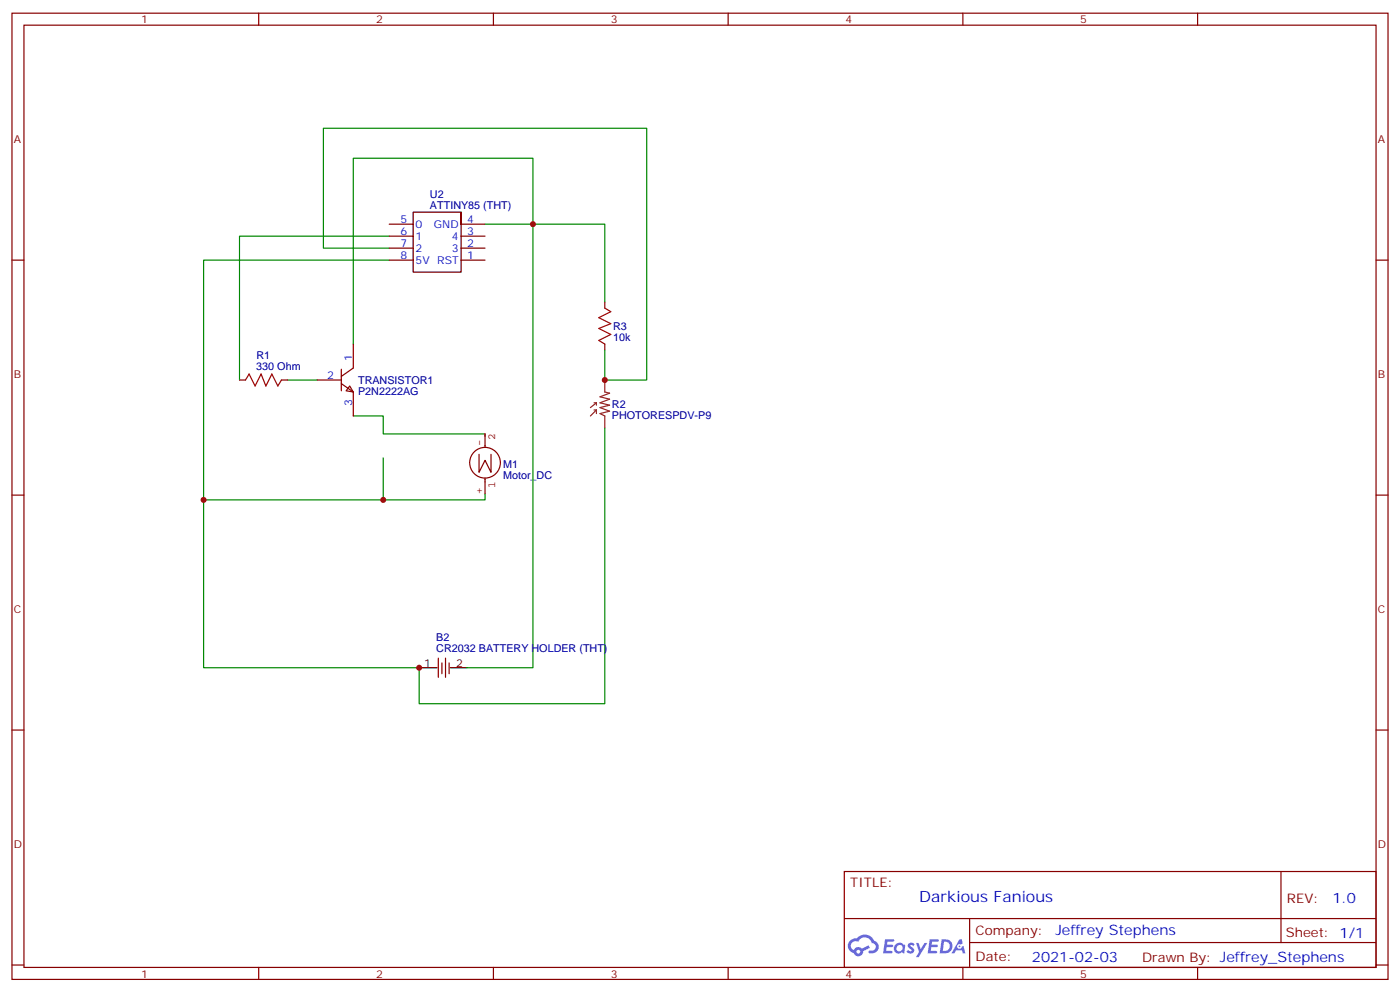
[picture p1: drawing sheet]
<svg xmlns="http://www.w3.org/2000/svg" width="412mm" height="292mm" viewBox="0 0 412 292" stroke-linecap="round" stroke-linejoin="round" font-family="sans-serif">
<g fill="none" stroke="#870000" stroke-width=".35">
<path d="M3.5 3.9h405.4v284.3h-405.4zM7.1 7.4h398.2v277.3h-398.2zM76.2 3.9v3.5M145.3 3.9v3.5M214.5 3.9v3.5M283.6 3.9v3.5M352.8 3.9v3.5M3.5 76.6h3.6M405.3 76.6h3.6M3.5 145.7h3.6M405.3 145.7h3.6M3.5 214.8h3.6"/>
<path d="M405.3 214.8h3.6M248.7 256.5h156.6v28.2h-156.6zM377.3 256.5v20.9M248.7 270.3h156.5M285.6 277.4h119.6M285.6 270.3v14.1M3.5 284h3.6M76.2 284.7v3.5M145.3 284.7v3.5M214.5 284.7v3.5M283.6 284.7v3.5M352.8 284.7v3.5"/>
<path d="M405.3 284h3.6"/>
</g>
<g fill="#5487ff">
<path d="M267.7 277.6a1.22 1.22 0 0 1 1.7 .3l-.4 .6a.47 .47 0 0 0-.3-.4 .47 .47 0 0 0-.5 .2l.1 .2a1.14 1.14 0 0 1 .8 1.8 1.14 1.14 0 0 1-1.9-.1l-.2-.1 .5-.6 .7 .4a.29 .29 0 0 0 .3-.2 .29 .29 0 0 0-.2-.3 1.04 1.04 0 0 1-.6-1.8z"/>
<path d="M260.7 276.4h2.4l.3 .2-.2 .5h-1.8l-.1 .9h1.5l.3 .4-.3 .3h-1.6l-.2 1.1 1.7 .1 .2 .3-.2 .3-2.6 .1z"/>
<path d="M273.8 276.4h2.4l.3 .2-.1 .5h-1.8l-.2 .9h1.6l.3 .4-.4 .3h-1.6l-.1 1.1 1.7 .1 .2 .3-.2 .3h-2.6z"/>
<path d="M282.6 276.4h.7l.3 1.3-.6 .3a.69 .69 0 0 0-1 .2 .69 .69 0 0 0 .4 1 .69 .69 0 0 0 .9-.6l.5-.3 .6 2.2h-.8l-.2-.8h-1.8l-.5 .8h-.8z"/>
<path d="M269.8 277.5h.8l.6 1.8 1.1-1.8h.9l-2.6 4.2h-.8l.9-1.6z"/>
<path d="M277.4 276.4l-.6 4.2h1.3a2.11 2.11 0 0 0 2.5-2.2 2.11 2.11 0 0 0-2.5-2zM278.1 277.1a1.39 1.39 0 0 1 1.7 1.5 1.39 1.39 0 0 1-1.8 1.2h-.3z"/>
<path d="M263.7 278a1.54 1.54 0 0 0-.1 2.2 1.54 1.54 0 0 0 2.2 .1l.6 .3 .3-2.3-.2-.3h-.4a1.49 1.49 0 0 0-2.4 0zM264 279a.94 .94 0 0 1 1.8 0 .94 .94 0 0 1-1.8 0z"/>
<path d="M250.4 276.8a2.18 2.18 0 0 0 1.1 3.7 1.44 1.44 0 0 0 1.6 .9 1.44 1.44 0 0 0 1.2-1.5l2-1-.5-.7-1.9 1a1.47 1.47 0 0 0-2.4 .4 1.39 1.39 0 0 1-.7-1.9 1.39 1.39 0 0 1 2-.5 2.12 2.12 0 0 1 2.2-1.3 2.12 2.12 0 0 1 1.9 1.7 1.14 1.14 0 0 1 1.1 1.4 1.14 1.14 0 0 1-1.7 .7 .43 .43 0 0 0-.5 .4 .43 .43 0 0 0 .4 .5 1.98 1.98 0 0 0 2.5-1.3 1.98 1.98 0 0 0-1.2-2.5 3.1 3.1 0 0 0-5.3-.7l-.9 .1zM252.3 280.1a.55 .55 0 0 1 1.1 0 .55 .55 0 0 1-1.1 0z"/>
<circle cx="282.6" cy="278.5" r=".26"/>
</g>
<path d="M114.7 73h-19.5v-35.3h95.3v74.1h-12.3v-8.8M114.7 76.6h-54.7v119.9h63.5v10.6h54.7v-81.2M114.7 69.5h-44.1v42.3M142.9 66h14.1v-19.4h-52.9v54.6M178.2 88.9v-22.9h-21.2v130.5h-19.4M84.7 111.8h8.8M104.1 122.4h8.8v5.3h30M112.9 134.8v12.3h30v-1.8M60 147.1h52.9" fill="none" stroke="#008700" stroke-width=".35"/>
<path d="M178.2 90.7l1.7 1-3.5 1.8 3.5 1.7-3.5 1.5 3.5 1.7-3.5 1.8 1.8 1M72.3 111.8l1.1-1.7 1.7 3.5 1.8-3.5 1.4 3.5 1.8-3.5 1.7 3.5 1.1-1.8" fill="none" stroke="#a10000" stroke-width=".35"/>
<path d="M178.2 88.9v1.8M70.6 111.8h1.7M82.9 111.8h1.8M178.2 101.2v1.8" fill="none" stroke="#870000" stroke-width=".35"/>
<path d="M175 118.5h.7M175.7 118.5v.7M175.7 118.5l-1.8 1.4M178.2 111.8v3.6l1.4 .3-2.9 1.1 2.9 .7-2.9 1 2.9 .7-2.9 .7 2.9 1.1-2.9 .7 1.5 .7v3.5M175 120.6h.7M175.7 120.6l-1.8 1.8M175.7 120.6v1.1" fill="none" stroke="#8c2424" stroke-width=".35"/>
<path d="M138.4 136a4.5 4.5 0 0 1 6.6-3.8 4.5 4.5 0 0 1 .5 7.6 4.5 4.5 0 0 1-7.1-2.8v-.8M141.1 133.7v5.3l1.8-3.5 1.7 3.5v-5.3M142.9 127.7v4M142.9 140.7v4.6" fill="none" stroke="#850000" stroke-width=".35"/>
<path d="M103 113.6l1.1 1.8-2.1-.4z" fill="#fff" stroke="#870000" stroke-width=".35"/>
<g fill="none" stroke="#870000" stroke-width=".35">
<path d="M114.7 76.6h7M114.7 73h7M114.7 69.5h7M114.7 66h7M135.8 76.6h7.1M135.8 73h7.1M135.8 69.5h7.1M135.8 66h7.1M93.5 111.8h7M100.5 112.9l3.6 2.5v7M100.5 108.7v6.3M104.1 101.2v7.1l-3.6 2.5"/>
<path d="M129.1 193.7v5.6M130.2 195.1v3.2M131.2 193.7v5.6M132.3 195.1v3.2"/>
</g>
<path d="M135.8 62.4v17.7h-14.1v-17.7h14.1v3.6M123.5 196.5h5.3M132.6 196.5h5" fill="none" stroke="#000" stroke-width=".35"/>
<g fill="#c00">
<circle cx="123.5" cy="196.5" r=".88"/>
<circle cx="178.2" cy="111.8" r=".88"/>
<circle cx="60" cy="147.1" r=".88"/>
<circle cx="112.9" cy="147.1" r=".88"/>
<circle cx="157" cy="66" r=".88"/>
</g>
<text font-size="4.6" fill="#00f" x="270.8" y="265.5">Darkious Fanious</text>
<g font-size="4.2" fill="#00f">
<text x="392.5" y="265.7">1.0</text>
<text x="310.9" y="275.3">Jeffrey Stephens</text>
<text x="304" y="283.1">2021-02-03</text>
</g>
<g font-size="3.9" fill="#800">
<text x="250.5" y="261.1">TITLE:</text>
<text x="379.1" y="265.7">REV:</text>
<text x="287.4" y="275.3">Company:</text>
<text x="378.7" y="275.9">Sheet: 1/1</text>
<text x="287.4" y="282.9">Date:</text>
<text x="336.4" y="283">Drawn By: Jeffrey_Stephens</text>
</g>
<g font-size="3.2" fill="#800">
<text x="41.6" y="6.9">1</text>
<text x="110.8" y="6.9">2</text>
<text x="179.9" y="6.9">3</text>
<text x="249.1" y="6.9">4</text>
<text x="318.2" y="6.9">5</text>
<text x="4.1" y="42">A</text>
<text x="405.9" y="42">A</text>
<text x="4.1" y="111.1">B</text>
<text x="405.9" y="111.1">B</text>
<text x="4.1" y="180.3">C</text>
<text x="405.9" y="180.3">C</text>
<text x="4.1" y="249.4">D</text>
<text x="405.9" y="249.4">D</text>
<text x="41.6" y="287.7">1</text>
<text x="110.8" y="287.7">2</text>
<text x="179.9" y="287.7">3</text>
<text x="249.1" y="287.7">4</text>
<text x="318.2" y="287.7">5</text>
</g>
<g font-size="3.2" fill="#000080">
<text x="126.7" y="58.1">U2</text>
<text x="126.7" y="61.4">ATTINY85 (THT)</text>
<text x="180.6" y="100.3">10k</text>
<text x="180.6" y="97">R3</text>
<text x="75.5" y="105.8">R1</text>
<text x="75.5" y="109">330 Ohm</text>
<text x="105.5" y="112.9">TRANSISTOR1</text>
<text x="105.5" y="116.2">P2N2222AG</text>
<text x="180.3" y="120">R2</text>
<text x="180.3" y="123.2">PHOTORESPDV-P9</text>
<text x="148.2" y="137.6">M1</text>
<text x="148.2" y="140.9">Motor_DC</text>
<text x="128.5" y="191.8">CR2032 BATTERY HOLDER (THT)</text>
<text x="128.5" y="188.5">B2</text>
</g>
<g font-size="3.2" fill="#00f">
<text x="117.9" y="65.6">5</text>
<text x="137.6" y="65.6">4</text>
<text x="117.9" y="69.1">6</text>
<text x="122.4" y="70.6">1</text>
<text x="122.4" y="67">0</text>
<text x="127.8" y="67">GND</text>
<text x="133.1" y="70.6">4</text>
<text x="137.6" y="69.1">3</text>
<text x="117.9" y="76.2">8</text>
<text x="117.9" y="72.7">7</text>
<text x="122.4" y="77.6">5V RST</text>
<text x="122.4" y="74.1">2</text>
<text x="133.1" y="74.1">3</text>
<text x="137.6" y="76.2">1</text>
<text x="137.6" y="72.7">2</text>
<text x="103.7" y="106.2" transform="rotate(-90 103.7 106.2)">1</text>
<text x="96.4" y="111.5">2</text>
<text x="103.7" y="119.5" transform="rotate(-90 103.7 119.5)">3</text>
</g>
<g font-size="3.2" fill="#840000">
<text x="142.2" y="131.4" transform="rotate(-90 142.2 131.4)">-</text>
<text x="145.9" y="129.5" transform="rotate(-90 145.9 129.5)">2</text>
<text x="145.9" y="143.6" transform="rotate(-90 145.9 143.6)">1</text>
<text x="142.2" y="145.5" transform="rotate(-90 142.2 145.5)">+</text>
</g>
<g font-size="3.2">
<text x="125" y="196.1">1</text>
<text x="134.4" y="196.1">2</text>
</g>
</svg>
